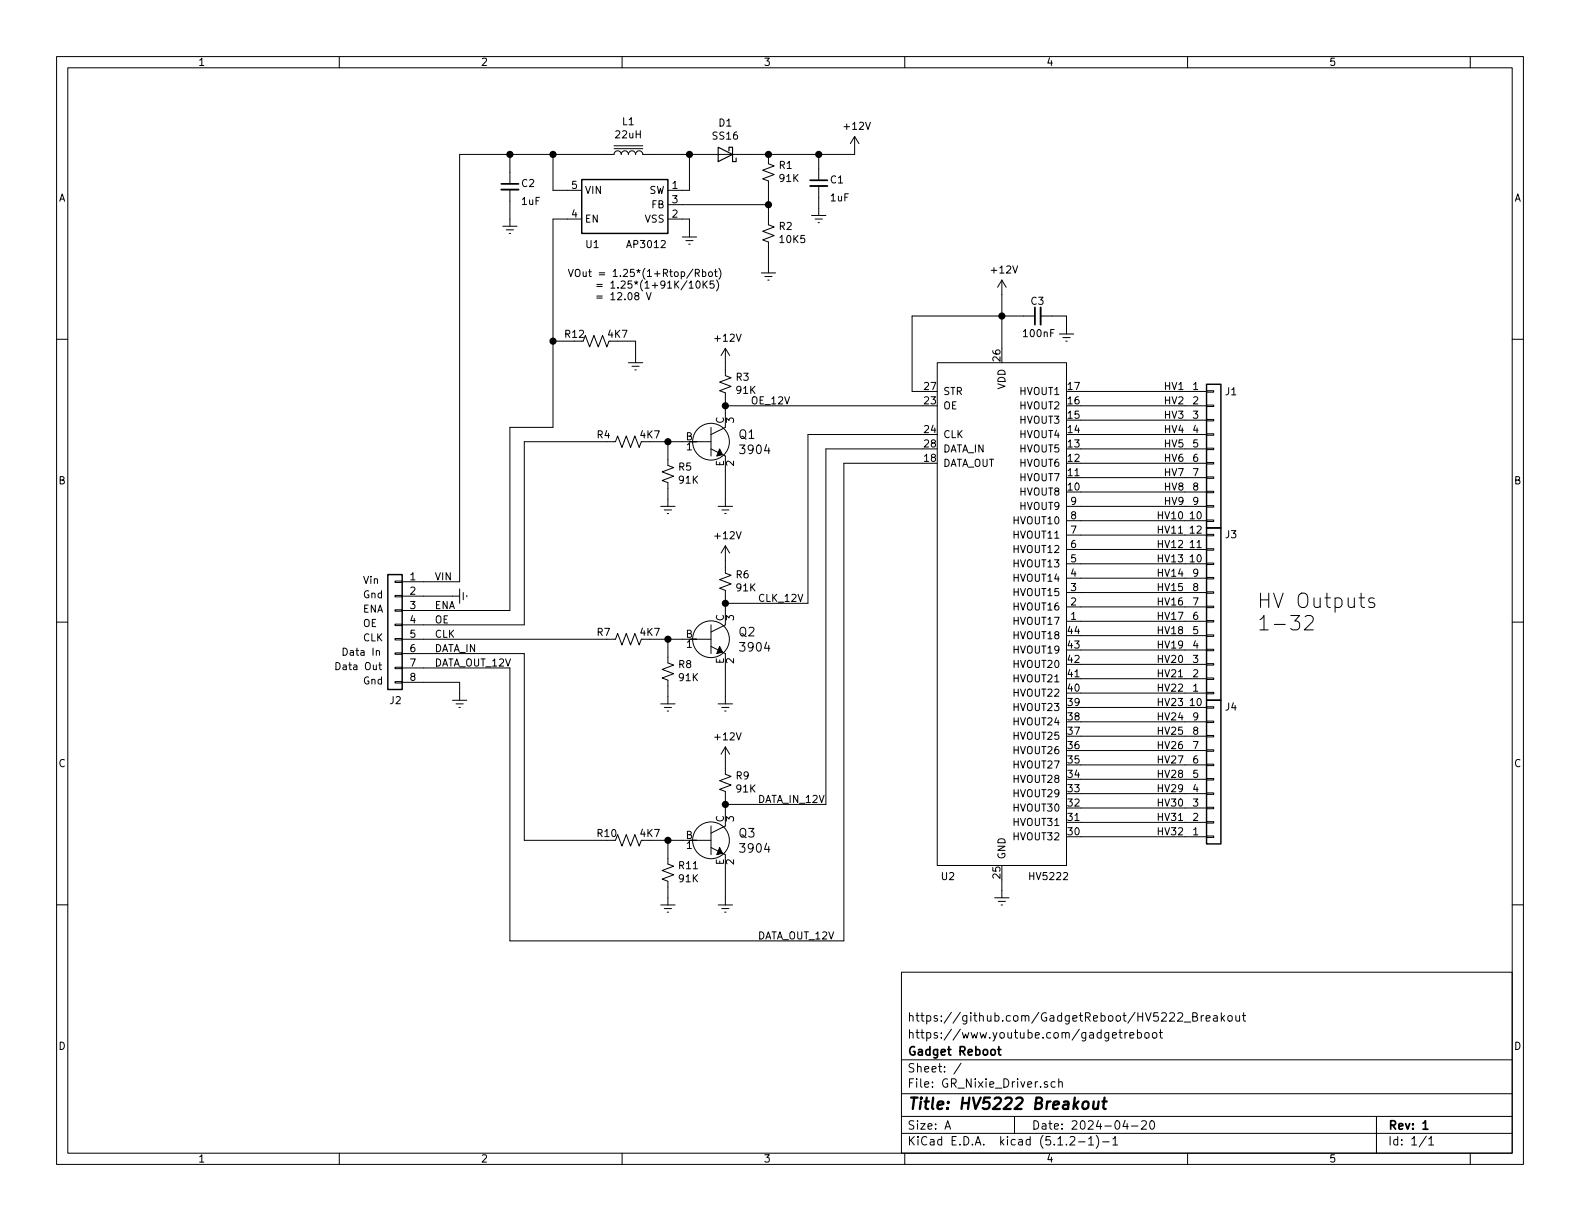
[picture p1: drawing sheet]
EESchema Schematic File Version 4
LIBS:GR_Nixie_Driver-cache
EELAYER 29 0
EELAYER END
$Descr A 11000 8500
encoding utf-8
Sheet 1 1
Title "HV5222 Breakout"
Date "2024-04-20"
Rev "1"
Comp "Gadget Reboot"
Comment1 "https://www.youtube.com/gadgetreboot"
Comment2 "https://github.com/GadgetReboot/HV5222_Breakout"
Comment3 ""
Comment4 ""
$EndDescr
$Comp
L GR_Nixie_Driver-rescue:AP3012-extlib-GR_ISO_Boost-rescue U1
U 1 1
P 4350 1425
F 0 "U1" H 4125 1150 50  0000 C CNN
F 1 "AP3012" H 4500 1150 50  0000 C CNN
F 2 "Package_TO_SOT_SMD:SOT-23-5_HandSoldering" H 4375 1175 50  0001 L CIN
F 3 "" H 4350 1425 50  0001 C CNN
	1    4350 1425
	1    0    0    -1  
$EndComp
$Comp
L Device:L_Core_Iron L1
U 1 1
P 4375 1075
F 0 "L1" V 4600 1075 50  0000 C CNN
F 1 "22uH" V 4509 1075 50  0000 C CNN
F 2 "Inductor_SMD:L_Taiyo-Yuden_NR-60xx_HandSoldering" H 4375 1075 50  0001 C CNN
F 3 "~" H 4375 1075 50  0001 C CNN
F 4 "FIXED IND 22UH 1.5A 149.5MOHM SMD" H 4375 1075 50  0001 C CNN "Desc"
F 5 "NR6045T220M" H 4375 1075 50  0001 C CNN "Part #"
	1    4375 1075
	0    -1   -1   0   
$EndComp
$Comp
L Diode:1N5822 D1
U 1 1
P 5050 1075
F 0 "D1" H 5050 859 50  0000 C CNN
F 1 "SS16" H 5050 950 50  0000 C CNN
F 2 "Diode_SMD:D_SMA_Handsoldering" H 5050 900 50  0001 C CNN
F 3 "http://www.vishay.com/docs/88526/1n5820.pdf" H 5050 1075 50  0001 C CNN
F 4 "DIODE SCHOTTKY 60V 1A DO214AC" H 5050 1075 50  0001 C CNN "Desc"
F 5 "SS16" H 5050 1075 50  0001 C CNN "Part #"
	1    5050 1075
	-1   0    0    1   
$EndComp
$Comp
L Device:R_Small_US R2
U 1 1
P 5350 1625
F 0 "R2" H 5282 1579 50  0000 R CNN
F 1 "10K5" H 5282 1670 50  0000 R CNN
F 2 "Resistor_SMD:R_0805_2012Metric_Pad1.15x1.40mm_HandSolder" H 5350 1625 50  0001 C CNN
F 3 "~" H 5350 1625 50  0001 C CNN
F 4 "RES 1.6K OHM 1% 1/10W 0805" H 5350 1625 50  0001 C CNN "Desc"
	1    5350 1625
	-1   0    0    1   
$EndComp
$Comp
L Device:C_Small C2
U 1 1
P 3550 1300
F 0 "C2" H 3625 1325 50  0000 L CNN
F 1 "1uF" H 3625 1200 50  0000 L CNN
F 2 "Capacitor_SMD:C_0805_2012Metric_Pad1.15x1.40mm_HandSolder" H 3550 1300 50  0001 C CNN
F 3 "~" H 3550 1300 50  0001 C CNN
F 4 "CAP CER 1uF 0805 X7R 50V" H 3550 1300 50  0001 C CNN "Desc"
F 5 "CL21B105KBFNNNF" H 3550 1300 50  0001 C CNN "Part #"
	1    3550 1300
	1    0    0    -1  
$EndComp
Wire Wire Line
	4225 1075 3850 1075
Wire Wire Line
	3850 1075 3850 1325
Wire Wire Line
	3850 1325 3950 1325
Wire Wire Line
	3550 1200 3550 1075
Connection ~ 3850 1075
$Comp
L power:GNDREF #PWR03
U 1 1
P 3550 1525
F 0 "#PWR03" H 3550 1275 50  0001 C CNN
F 1 "GNDREF" H 3800 1250 50  0001 C CNN
F 2 "" H 3550 1525 50  0001 C CNN
F 3 "" H 3550 1525 50  0001 C CNN
	1    3550 1525
	-1   0    0    -1  
$EndComp
Wire Wire Line
	3550 1525 3550 1400
Wire Wire Line
	4750 1325 4800 1325
Wire Wire Line
	4800 1325 4800 1075
Wire Wire Line
	4800 1075 4525 1075
Wire Wire Line
	4900 1075 4800 1075
Connection ~ 4800 1075
$Comp
L power:GNDREF #PWR04
U 1 1
P 4800 1600
F 0 "#PWR04" H 4800 1350 50  0001 C CNN
F 1 "GNDREF" H 5050 1325 50  0001 C CNN
F 2 "" H 4800 1600 50  0001 C CNN
F 3 "" H 4800 1600 50  0001 C CNN
	1    4800 1600
	-1   0    0    -1  
$EndComp
Wire Wire Line
	4800 1600 4800 1525
Wire Wire Line
	4800 1525 4750 1525
$Comp
L power:GNDREF #PWR05
U 1 1
P 5350 1850
F 0 "#PWR05" H 5350 1600 50  0001 C CNN
F 1 "GNDREF" H 5600 1575 50  0001 C CNN
F 2 "" H 5350 1850 50  0001 C CNN
F 3 "" H 5350 1850 50  0001 C CNN
	1    5350 1850
	-1   0    0    -1  
$EndComp
$Comp
L Device:R_Small_US R1
U 1 1
P 5350 1200
F 0 "R1" H 5282 1154 50  0000 R CNN
F 1 "91K" H 5282 1245 50  0000 R CNN
F 2 "Resistor_SMD:R_0805_2012Metric_Pad1.15x1.40mm_HandSolder" H 5350 1200 50  0001 C CNN
F 3 "~" H 5350 1200 50  0001 C CNN
F 4 "RES 33K OHM 1% 1/10W 0805" H 5350 1200 50  0001 C CNN "Desc"
	1    5350 1200
	-1   0    0    1   
$EndComp
Wire Wire Line
	5350 1100 5350 1075
Wire Wire Line
	5350 1075 5200 1075
Wire Wire Line
	5350 1525 5350 1425
Connection ~ 5350 1425
Wire Wire Line
	5350 1425 5350 1300
Text Notes 3950 2100 0    50   ~ 0
VOut = 1.25*(1+Rtop/Rbot)\n     = 1.25*(1+91K/10K5) \n     = 12.08 V 
$Comp
L Device:C_Small C1
U 1 1
P 5700 1275
F 0 "C1" H 5775 1300 50  0000 L CNN
F 1 "1uF" H 5775 1175 50  0000 L CNN
F 2 "Capacitor_SMD:C_0805_2012Metric_Pad1.15x1.40mm_HandSolder" H 5700 1275 50  0001 C CNN
F 3 "~" H 5700 1275 50  0001 C CNN
F 4 "CAP CER 1uF 0805 X7R 50V" H 5700 1275 50  0001 C CNN "Desc"
F 5 "CL21B105KBFNNNF" H 5700 1275 50  0001 C CNN "Part #"
	1    5700 1275
	1    0    0    -1  
$EndComp
Wire Wire Line
	5700 1175 5700 1075
$Comp
L power:GNDREF #PWR02
U 1 1
P 5700 1450
F 0 "#PWR02" H 5700 1200 50  0001 C CNN
F 1 "GNDREF" H 5950 1175 50  0001 C CNN
F 2 "" H 5700 1450 50  0001 C CNN
F 3 "" H 5700 1450 50  0001 C CNN
	1    5700 1450
	-1   0    0    -1  
$EndComp
Wire Wire Line
	5700 1450 5700 1375
Wire Wire Line
	5700 1075 5350 1075
Connection ~ 5350 1075
Connection ~ 5700 1075
Wire Wire Line
	4750 1425 5350 1425
Wire Wire Line
	5350 1725 5350 1850
$Comp
L HV5222:HV5222 U2
U 1 1
P 6925 4325
F 0 "U2" H 6600 2550 50  0000 C CNN
F 1 "HV5222" H 7300 2550 50  0000 C CNN
F 2 "Package_LCC:PLCC-44_16.6x16.6mm_P1.27mm" H 7200 6250 50  0001 C CNN
F 3 "https://www.microchip.com/wwwproducts/en/HV5222" H 7200 6250 50  0001 C CNN
	1    6925 4325
	1    0    0    -1  
$EndComp
$Comp
L power:GNDREF #PWR017
U 1 1
P 6975 6200
F 0 "#PWR017" H 6975 5950 50  0001 C CNN
F 1 "GNDREF" H 7225 5925 50  0001 C CNN
F 2 "" H 6975 6200 50  0001 C CNN
F 3 "" H 6975 6200 50  0001 C CNN
	1    6975 6200
	-1   0    0    -1  
$EndComp
Wire Wire Line
	6975 6200 6975 6125
$Comp
L power:+12V #PWR06
U 1 1
P 6975 2050
F 0 "#PWR06" H 6975 1900 50  0001 C CNN
F 1 "+12V" H 6990 2223 50  0000 C CNN
F 2 "" H 6975 2050 50  0001 C CNN
F 3 "" H 6975 2050 50  0001 C CNN
	1    6975 2050
	1    0    0    -1  
$EndComp
Wire Wire Line
	6975 2425 6975 2200
$Comp
L power:+12V #PWR01
U 1 1
P 5950 1050
F 0 "#PWR01" H 5950 900 50  0001 C CNN
F 1 "+12V" H 5965 1223 50  0000 C CNN
F 2 "" H 5950 1050 50  0001 C CNN
F 3 "" H 5950 1050 50  0001 C CNN
	1    5950 1050
	1    0    0    -1  
$EndComp
Wire Wire Line
	5950 1075 5950 1050
Wire Wire Line
	5700 1075 5950 1075
Wire Wire Line
	3850 1525 3950 1525
Wire Wire Line
	3550 1075 3850 1075
$Comp
L Device:C_Small C3
U 1 1
P 7225 2200
F 0 "C3" V 7325 2150 50  0000 L CNN
F 1 "100nF" V 7100 2075 50  0000 L CNN
F 2 "Capacitor_SMD:C_0805_2012Metric_Pad1.15x1.40mm_HandSolder" H 7225 2200 50  0001 C CNN
F 3 "~" H 7225 2200 50  0001 C CNN
F 4 "CAP CER 1uF 0805 X7R 50V" H 7225 2200 50  0001 C CNN "Desc"
F 5 "CL21B105KBFNNNF" H 7225 2200 50  0001 C CNN "Part #"
	1    7225 2200
	0    -1   -1   0   
$EndComp
$Comp
L power:GNDREF #PWR07
U 1 1
P 7425 2275
F 0 "#PWR07" H 7425 2025 50  0001 C CNN
F 1 "GNDREF" H 7675 2000 50  0001 C CNN
F 2 "" H 7425 2275 50  0001 C CNN
F 3 "" H 7425 2275 50  0001 C CNN
	1    7425 2275
	-1   0    0    -1  
$EndComp
Wire Wire Line
	7425 2275 7425 2200
Wire Wire Line
	7425 2200 7325 2200
Wire Wire Line
	7125 2200 6975 2200
Connection ~ 6975 2200
Wire Wire Line
	6975 2200 6975 2050
Wire Wire Line
	6975 2200 6350 2200
Wire Wire Line
	6350 2200 6350 2725
Wire Wire Line
	6350 2725 6425 2725
Wire Wire Line
	8250 2725 7525 2725
Wire Wire Line
	8250 2825 7525 2825
Wire Wire Line
	8250 2925 7525 2925
Wire Wire Line
	8250 3025 7525 3025
Wire Wire Line
	8250 3125 7525 3125
Wire Wire Line
	8250 3225 7525 3225
Wire Wire Line
	8250 3325 7525 3325
Wire Wire Line
	8250 3425 7525 3425
Wire Wire Line
	8250 3525 7525 3525
Wire Wire Line
	8250 3625 7525 3625
Wire Wire Line
	8250 3725 7525 3725
Wire Wire Line
	8250 3825 7525 3825
Wire Wire Line
	8250 3925 7525 3925
Wire Wire Line
	8250 4025 7525 4025
Wire Wire Line
	8250 4125 7525 4125
Wire Wire Line
	8250 4225 7525 4225
Text Label 8100 2725 0    50   ~ 0
HV1
Text Label 8100 2825 0    50   ~ 0
HV2
Text Label 8100 2925 0    50   ~ 0
HV3
Text Label 8100 3025 0    50   ~ 0
HV4
Text Label 8100 3125 0    50   ~ 0
HV5
Text Label 8100 3225 0    50   ~ 0
HV6
Text Label 8100 3325 0    50   ~ 0
HV7
Text Label 8100 3425 0    50   ~ 0
HV8
Text Label 8100 3525 0    50   ~ 0
HV9
Text Label 8050 3625 0    50   ~ 0
HV10
Text Label 8050 3725 0    50   ~ 0
HV11
Text Label 8050 3825 0    50   ~ 0
HV12
Text Label 8050 3925 0    50   ~ 0
HV13
Text Label 8050 4025 0    50   ~ 0
HV14
Text Label 8050 4125 0    50   ~ 0
HV15
Text Label 8050 4225 0    50   ~ 0
HV16
Text Label 8050 4325 0    50   ~ 0
HV17
Text Label 8050 4425 0    50   ~ 0
HV18
Text Label 8050 4525 0    50   ~ 0
HV19
Text Label 8050 4625 0    50   ~ 0
HV20
Text Label 8050 4725 0    50   ~ 0
HV21
Text Label 8050 4825 0    50   ~ 0
HV22
Text Label 8050 4925 0    50   ~ 0
HV23
Text Label 8050 5025 0    50   ~ 0
HV24
Text Label 8050 5125 0    50   ~ 0
HV25
Text Label 8050 5225 0    50   ~ 0
HV26
Text Label 8050 5325 0    50   ~ 0
HV27
Text Label 8050 5425 0    50   ~ 0
HV28
Text Label 8050 5525 0    50   ~ 0
HV29
Text Label 8050 5625 0    50   ~ 0
HV30
Text Label 8050 5725 0    50   ~ 0
HV31
Text Label 8050 5825 0    50   ~ 0
HV32
Connection ~ 3550 1075
$Comp
L dk_Transistors-Bipolar-BJT-Single:MMBT3904-TP Q1
U 1 1
P 4950 3075
F 0 "Q1" H 5138 3128 60  0000 L CNN
F 1 "3904" H 5138 3022 60  0000 L CNN
F 2 "digikey-footprints:SOT-23-3" H 5150 3275 60  0001 L CNN
F 3 "https://www.mccsemi.com/pdf/Products/MMBT3904(SOT-23).pdf" H 5150 3375 60  0001 L CNN
F 4 "MMBT3904TPMSCT-ND" H 5150 3475 60  0001 L CNN "Digi-Key_PN"
F 5 "MMBT3904-TP" H 5150 3575 60  0001 L CNN "MPN"
F 6 "Discrete Semiconductor Products" H 5150 3675 60  0001 L CNN "Category"
F 7 "Transistors - Bipolar (BJT) - Single" H 5150 3775 60  0001 L CNN "Family"
F 8 "https://www.mccsemi.com/pdf/Products/MMBT3904(SOT-23).pdf" H 5150 3875 60  0001 L CNN "DK_Datasheet_Link"
F 9 "/product-detail/en/micro-commercial-co/MMBT3904-TP/MMBT3904TPMSCT-ND/717395" H 5150 3975 60  0001 L CNN "DK_Detail_Page"
F 10 "TRANS NPN 40V 0.2A SOT23" H 5150 4075 60  0001 L CNN "Description"
F 11 "Micro Commercial Co" H 5150 4175 60  0001 L CNN "Manufacturer"
F 12 "Active" H 5150 4275 60  0001 L CNN "Status"
	1    4950 3075
	1    0    0    -1  
$EndComp
$Comp
L power:GNDREF #PWR010
U 1 1
P 5050 3475
F 0 "#PWR010" H 5050 3225 50  0001 C CNN
F 1 "GNDREF" H 5300 3200 50  0001 C CNN
F 2 "" H 5050 3475 50  0001 C CNN
F 3 "" H 5050 3475 50  0001 C CNN
	1    5050 3475
	-1   0    0    -1  
$EndComp
$Comp
L Device:R_US R4
U 1 1
P 4375 3075
F 0 "R4" V 4325 2850 50  0000 L CNN
F 1 "4K7" V 4325 3150 50  0000 L CNN
F 2 "Resistor_SMD:R_0805_2012Metric_Pad1.15x1.40mm_HandSolder" V 4305 3075 50  0001 C CNN
F 3 "~" H 4375 3075 50  0001 C CNN
	1    4375 3075
	0    1    1    0   
$EndComp
$Comp
L Device:R_Small_US R5
U 1 1
P 4650 3300
F 0 "R5" H 4582 3254 50  0000 R CNN
F 1 "91K" H 4582 3345 50  0000 R CNN
F 2 "Resistor_SMD:R_0805_2012Metric_Pad1.15x1.40mm_HandSolder" H 4650 3300 50  0001 C CNN
F 3 "~" H 4650 3300 50  0001 C CNN
F 4 "RES 33K OHM 1% 1/10W 0805" H 4650 3300 50  0001 C CNN "Desc"
	1    4650 3300
	-1   0    0    1   
$EndComp
$Comp
L power:GNDREF #PWR09
U 1 1
P 4650 3475
F 0 "#PWR09" H 4650 3225 50  0001 C CNN
F 1 "GNDREF" H 4900 3200 50  0001 C CNN
F 2 "" H 4650 3475 50  0001 C CNN
F 3 "" H 4650 3475 50  0001 C CNN
	1    4650 3475
	-1   0    0    -1  
$EndComp
Wire Wire Line
	5050 3275 5050 3475
Wire Wire Line
	4650 3400 4650 3475
Wire Wire Line
	4525 3075 4650 3075
Connection ~ 4650 3075
Wire Wire Line
	4650 3075 4750 3075
Wire Wire Line
	4650 3075 4650 3200
$Comp
L Device:R_Small_US R3
U 1 1
P 5050 2675
F 0 "R3" H 4982 2629 50  0000 R CNN
F 1 "91K" H 4982 2720 50  0000 R CNN
F 2 "Resistor_SMD:R_0805_2012Metric_Pad1.15x1.40mm_HandSolder" H 5050 2675 50  0001 C CNN
F 3 "~" H 5050 2675 50  0001 C CNN
F 4 "RES 33K OHM 1% 1/10W 0805" H 5050 2675 50  0001 C CNN "Desc"
	1    5050 2675
	-1   0    0    1   
$EndComp
$Comp
L power:+12V #PWR08
U 1 1
P 5050 2525
F 0 "#PWR08" H 5050 2375 50  0001 C CNN
F 1 "+12V" H 5065 2698 50  0000 C CNN
F 2 "" H 5050 2525 50  0001 C CNN
F 3 "" H 5050 2525 50  0001 C CNN
	1    5050 2525
	1    0    0    -1  
$EndComp
Wire Wire Line
	5050 2575 5050 2525
Wire Wire Line
	5050 2775 5050 2825
$Comp
L dk_Transistors-Bipolar-BJT-Single:MMBT3904-TP Q2
U 1 1
P 4950 4450
F 0 "Q2" H 5138 4503 60  0000 L CNN
F 1 "3904" H 5138 4397 60  0000 L CNN
F 2 "digikey-footprints:SOT-23-3" H 5150 4650 60  0001 L CNN
F 3 "https://www.mccsemi.com/pdf/Products/MMBT3904(SOT-23).pdf" H 5150 4750 60  0001 L CNN
F 4 "MMBT3904TPMSCT-ND" H 5150 4850 60  0001 L CNN "Digi-Key_PN"
F 5 "MMBT3904-TP" H 5150 4950 60  0001 L CNN "MPN"
F 6 "Discrete Semiconductor Products" H 5150 5050 60  0001 L CNN "Category"
F 7 "Transistors - Bipolar (BJT) - Single" H 5150 5150 60  0001 L CNN "Family"
F 8 "https://www.mccsemi.com/pdf/Products/MMBT3904(SOT-23).pdf" H 5150 5250 60  0001 L CNN "DK_Datasheet_Link"
F 9 "/product-detail/en/micro-commercial-co/MMBT3904-TP/MMBT3904TPMSCT-ND/717395" H 5150 5350 60  0001 L CNN "DK_Detail_Page"
F 10 "TRANS NPN 40V 0.2A SOT23" H 5150 5450 60  0001 L CNN "Description"
F 11 "Micro Commercial Co" H 5150 5550 60  0001 L CNN "Manufacturer"
F 12 "Active" H 5150 5650 60  0001 L CNN "Status"
	1    4950 4450
	1    0    0    -1  
$EndComp
$Comp
L power:GNDREF #PWR015
U 1 1
P 5050 4850
F 0 "#PWR015" H 5050 4600 50  0001 C CNN
F 1 "GNDREF" H 5300 4575 50  0001 C CNN
F 2 "" H 5050 4850 50  0001 C CNN
F 3 "" H 5050 4850 50  0001 C CNN
	1    5050 4850
	-1   0    0    -1  
$EndComp
$Comp
L Device:R_US R7
U 1 1
P 4375 4450
F 0 "R7" V 4325 4225 50  0000 L CNN
F 1 "4K7" V 4325 4525 50  0000 L CNN
F 2 "Resistor_SMD:R_0805_2012Metric_Pad1.15x1.40mm_HandSolder" V 4305 4450 50  0001 C CNN
F 3 "~" H 4375 4450 50  0001 C CNN
	1    4375 4450
	0    1    1    0   
$EndComp
$Comp
L Device:R_Small_US R8
U 1 1
P 4650 4675
F 0 "R8" H 4582 4629 50  0000 R CNN
F 1 "91K" H 4582 4720 50  0000 R CNN
F 2 "Resistor_SMD:R_0805_2012Metric_Pad1.15x1.40mm_HandSolder" H 4650 4675 50  0001 C CNN
F 3 "~" H 4650 4675 50  0001 C CNN
F 4 "RES 33K OHM 1% 1/10W 0805" H 4650 4675 50  0001 C CNN "Desc"
	1    4650 4675
	-1   0    0    1   
$EndComp
$Comp
L power:GNDREF #PWR014
U 1 1
P 4650 4850
F 0 "#PWR014" H 4650 4600 50  0001 C CNN
F 1 "GNDREF" H 4900 4575 50  0001 C CNN
F 2 "" H 4650 4850 50  0001 C CNN
F 3 "" H 4650 4850 50  0001 C CNN
	1    4650 4850
	-1   0    0    -1  
$EndComp
Wire Wire Line
	5050 4650 5050 4850
Wire Wire Line
	4650 4775 4650 4850
Wire Wire Line
	4525 4450 4650 4450
Connection ~ 4650 4450
Wire Wire Line
	4650 4450 4750 4450
Wire Wire Line
	4650 4450 4650 4575
$Comp
L Device:R_Small_US R6
U 1 1
P 5050 4050
F 0 "R6" H 4982 4004 50  0000 R CNN
F 1 "91K" H 4982 4095 50  0000 R CNN
F 2 "Resistor_SMD:R_0805_2012Metric_Pad1.15x1.40mm_HandSolder" H 5050 4050 50  0001 C CNN
F 3 "~" H 5050 4050 50  0001 C CNN
F 4 "RES 33K OHM 1% 1/10W 0805" H 5050 4050 50  0001 C CNN "Desc"
	1    5050 4050
	-1   0    0    1   
$EndComp
$Comp
L power:+12V #PWR011
U 1 1
P 5050 3900
F 0 "#PWR011" H 5050 3750 50  0001 C CNN
F 1 "+12V" H 5065 4073 50  0000 C CNN
F 2 "" H 5050 3900 50  0001 C CNN
F 3 "" H 5050 3900 50  0001 C CNN
	1    5050 3900
	1    0    0    -1  
$EndComp
Wire Wire Line
	5050 3950 5050 3900
Wire Wire Line
	5050 4150 5050 4200
$Comp
L dk_Transistors-Bipolar-BJT-Single:MMBT3904-TP Q3
U 1 1
P 4950 5850
F 0 "Q3" H 5138 5903 60  0000 L CNN
F 1 "3904" H 5138 5797 60  0000 L CNN
F 2 "digikey-footprints:SOT-23-3" H 5150 6050 60  0001 L CNN
F 3 "https://www.mccsemi.com/pdf/Products/MMBT3904(SOT-23).pdf" H 5150 6150 60  0001 L CNN
F 4 "MMBT3904TPMSCT-ND" H 5150 6250 60  0001 L CNN "Digi-Key_PN"
F 5 "MMBT3904-TP" H 5150 6350 60  0001 L CNN "MPN"
F 6 "Discrete Semiconductor Products" H 5150 6450 60  0001 L CNN "Category"
F 7 "Transistors - Bipolar (BJT) - Single" H 5150 6550 60  0001 L CNN "Family"
F 8 "https://www.mccsemi.com/pdf/Products/MMBT3904(SOT-23).pdf" H 5150 6650 60  0001 L CNN "DK_Datasheet_Link"
F 9 "/product-detail/en/micro-commercial-co/MMBT3904-TP/MMBT3904TPMSCT-ND/717395" H 5150 6750 60  0001 L CNN "DK_Detail_Page"
F 10 "TRANS NPN 40V 0.2A SOT23" H 5150 6850 60  0001 L CNN "Description"
F 11 "Micro Commercial Co" H 5150 6950 60  0001 L CNN "Manufacturer"
F 12 "Active" H 5150 7050 60  0001 L CNN "Status"
	1    4950 5850
	1    0    0    -1  
$EndComp
$Comp
L power:GNDREF #PWR019
U 1 1
P 5050 6250
F 0 "#PWR019" H 5050 6000 50  0001 C CNN
F 1 "GNDREF" H 5300 5975 50  0001 C CNN
F 2 "" H 5050 6250 50  0001 C CNN
F 3 "" H 5050 6250 50  0001 C CNN
	1    5050 6250
	-1   0    0    -1  
$EndComp
$Comp
L Device:R_US R10
U 1 1
P 4375 5850
F 0 "R10" V 4325 5625 50  0000 L CNN
F 1 "4K7" V 4325 5925 50  0000 L CNN
F 2 "Resistor_SMD:R_0805_2012Metric_Pad1.15x1.40mm_HandSolder" V 4305 5850 50  0001 C CNN
F 3 "~" H 4375 5850 50  0001 C CNN
	1    4375 5850
	0    1    1    0   
$EndComp
$Comp
L Device:R_Small_US R11
U 1 1
P 4650 6075
F 0 "R11" H 4582 6029 50  0000 R CNN
F 1 "91K" H 4582 6120 50  0000 R CNN
F 2 "Resistor_SMD:R_0805_2012Metric_Pad1.15x1.40mm_HandSolder" H 4650 6075 50  0001 C CNN
F 3 "~" H 4650 6075 50  0001 C CNN
F 4 "RES 33K OHM 1% 1/10W 0805" H 4650 6075 50  0001 C CNN "Desc"
	1    4650 6075
	-1   0    0    1   
$EndComp
$Comp
L power:GNDREF #PWR018
U 1 1
P 4650 6250
F 0 "#PWR018" H 4650 6000 50  0001 C CNN
F 1 "GNDREF" H 4900 5975 50  0001 C CNN
F 2 "" H 4650 6250 50  0001 C CNN
F 3 "" H 4650 6250 50  0001 C CNN
	1    4650 6250
	-1   0    0    -1  
$EndComp
Wire Wire Line
	5050 6050 5050 6250
Wire Wire Line
	4650 6175 4650 6250
Wire Wire Line
	4525 5850 4650 5850
Connection ~ 4650 5850
Wire Wire Line
	4650 5850 4750 5850
Wire Wire Line
	4650 5850 4650 5975
$Comp
L Device:R_Small_US R9
U 1 1
P 5050 5450
F 0 "R9" H 4982 5404 50  0000 R CNN
F 1 "91K" H 4982 5495 50  0000 R CNN
F 2 "Resistor_SMD:R_0805_2012Metric_Pad1.15x1.40mm_HandSolder" H 5050 5450 50  0001 C CNN
F 3 "~" H 5050 5450 50  0001 C CNN
F 4 "RES 33K OHM 1% 1/10W 0805" H 5050 5450 50  0001 C CNN "Desc"
	1    5050 5450
	-1   0    0    1   
$EndComp
$Comp
L power:+12V #PWR016
U 1 1
P 5050 5300
F 0 "#PWR016" H 5050 5150 50  0001 C CNN
F 1 "+12V" H 5065 5473 50  0000 C CNN
F 2 "" H 5050 5300 50  0001 C CNN
F 3 "" H 5050 5300 50  0001 C CNN
	1    5050 5300
	1    0    0    -1  
$EndComp
Wire Wire Line
	5050 5350 5050 5300
Wire Wire Line
	5050 5550 5050 5600
Connection ~ 5050 2825
Wire Wire Line
	5050 2825 5050 2875
Wire Wire Line
	5050 4200 5625 4200
Connection ~ 5050 4200
Wire Wire Line
	5050 4200 5050 4250
Text Label 5225 2825 0    50   ~ 0
OE_12V
Text Label 5275 4200 0    50   ~ 0
CLK_12V
Connection ~ 5050 5600
Wire Wire Line
	5050 5600 5050 5650
Text Label 5275 5600 0    50   ~ 0
DATA_IN_12V
Text Label 5275 6550 0    50   ~ 0
DATA_OUT_12V
Text Label 3025 4550 0    50   ~ 0
DATA_IN
Wire Wire Line
	5050 2825 6425 2825
Wire Wire Line
	5625 3025 5625 4200
Wire Wire Line
	5625 3025 6425 3025
Wire Wire Line
	6425 3125 5750 3125
Wire Wire Line
	5750 3125 5750 5600
Wire Wire Line
	5050 5600 5750 5600
Wire Wire Line
	5875 3225 6425 3225
Wire Wire Line
	2950 4450 4225 4450
Wire Wire Line
	2950 4350 3650 4350
Wire Wire Line
	3650 4350 3650 3075
Wire Wire Line
	3650 3075 4225 3075
Wire Wire Line
	2950 4550 3650 4550
Wire Wire Line
	3650 4550 3650 5850
Wire Wire Line
	3650 5850 4225 5850
Wire Wire Line
	2950 4650 3550 4650
Wire Wire Line
	3550 4650 3550 6550
Wire Wire Line
	3550 6550 5875 6550
Wire Wire Line
	5875 3225 5875 6550
Text Label 3025 4650 0    50   ~ 0
DATA_OUT_12V
Text Label 3025 4350 0    50   ~ 0
OE
Text Label 3025 4450 0    50   ~ 0
CLK
$Comp
L power:GNDREF #PWR013
U 1 1
P 3200 4825
F 0 "#PWR013" H 3200 4575 50  0001 C CNN
F 1 "GNDREF" H 3450 4550 50  0001 C CNN
F 2 "" H 3200 4825 50  0001 C CNN
F 3 "" H 3200 4825 50  0001 C CNN
	1    3200 4825
	-1   0    0    -1  
$EndComp
$Comp
L power:GNDREF #PWR012
U 1 1
P 3150 4150
F 0 "#PWR012" H 3150 3900 50  0001 C CNN
F 1 "GNDREF" H 3400 3875 50  0001 C CNN
F 2 "" H 3150 4150 50  0001 C CNN
F 3 "" H 3150 4150 50  0001 C CNN
	1    3150 4150
	0    -1   1    0   
$EndComp
Wire Wire Line
	2950 4750 3200 4750
Wire Wire Line
	3200 4750 3200 4825
Wire Wire Line
	2950 4150 3150 4150
Wire Wire Line
	2950 4050 3200 4050
Wire Wire Line
	3200 1075 3550 1075
Wire Wire Line
	3200 1075 3200 4050
Text Label 3025 4050 0    50   ~ 0
VIN
Text Notes 2525 4075 0    50   ~ 0
Vin 
Text Notes 2525 4175 0    50   ~ 0
Gnd
Text Notes 2525 4375 0    50   ~ 0
OE
Text Notes 2525 4475 0    50   ~ 0
CLK
Text Notes 2375 4575 0    50   ~ 0
Data In
Text Notes 2325 4675 0    50   ~ 0
Data Out
Text Notes 2525 4775 0    50   ~ 0
Gnd
Wire Wire Line
	8250 4325 7525 4325
Wire Wire Line
	8250 4425 7525 4425
Wire Wire Line
	8250 4525 7525 4525
Wire Wire Line
	8250 4625 7525 4625
Wire Wire Line
	8250 4725 7525 4725
Wire Wire Line
	8250 4825 7525 4825
Wire Wire Line
	8250 4925 7525 4925
Wire Wire Line
	8250 5025 7525 5025
Wire Wire Line
	8250 5125 7525 5125
Wire Wire Line
	8250 5225 7525 5225
Wire Wire Line
	8250 5325 7525 5325
Wire Wire Line
	8250 5425 7525 5425
Wire Wire Line
	8250 5525 7525 5525
Wire Wire Line
	8250 5625 7525 5625
Wire Wire Line
	8250 5725 7525 5725
Wire Wire Line
	8250 5825 7525 5825
Text Notes 8750 4400 0    100  ~ 0
HV Outputs\n1-32
$Comp
L Connector_Generic:Conn_01x10 J1
U 1 1
P 8450 3125
F 0 "J1" H 8525 3525 50  0000 L CNN
F 1 "Conn_01x10" H 8530 3026 50  0001 L CNN
F 2 "Connector_PinHeader_2.54mm:PinHeader_1x10_P2.54mm_Vertical" H 8450 3125 50  0001 C CNN
F 3 "~" H 8450 3125 50  0001 C CNN
	1    8450 3125
	1    0    0    -1  
$EndComp
$Comp
L Connector_Generic:Conn_01x10 J4
U 1 1
P 8450 5425
F 0 "J4" H 8525 4925 50  0000 L CNN
F 1 "Conn_01x10" H 8530 5326 50  0001 L CNN
F 2 "Connector_PinHeader_2.54mm:PinHeader_1x10_P2.54mm_Vertical" H 8450 5425 50  0001 C CNN
F 3 "~" H 8450 5425 50  0001 C CNN
	1    8450 5425
	1    0    0    1   
$EndComp
$Comp
L Connector_Generic:Conn_01x12 J3
U 1 1
P 8450 4325
F 0 "J3" H 8525 3725 50  0000 L CNN
F 1 "Conn_01x12" H 8530 4226 50  0001 L CNN
F 2 "Connector_PinHeader_2.54mm:PinHeader_1x12_P2.54mm_Vertical" H 8450 4325 50  0001 C CNN
F 3 "~" H 8450 4325 50  0001 C CNN
	1    8450 4325
	1    0    0    1   
$EndComp
$Comp
L Connector_Generic:Conn_01x08 J2
U 1 1
P 2750 4350
F 0 "J2" H 2700 3825 50  0000 L CNN
F 1 "Conn_01x08" H 2830 4251 50  0001 L CNN
F 2 "Connector_PinHeader_2.54mm:PinHeader_1x08_P2.54mm_Vertical" H 2750 4350 50  0001 C CNN
F 3 "~" H 2750 4350 50  0001 C CNN
	1    2750 4350
	-1   0    0    -1  
$EndComp
Text Notes 2525 4275 0    50   ~ 0
ENA
Wire Wire Line
	2950 4250 3550 4250
Wire Wire Line
	3550 4250 3550 2975
Wire Wire Line
	3550 2975 3850 2975
Wire Wire Line
	3850 2975 3850 2375
Text Label 3025 4250 0    50   ~ 0
ENA
$Comp
L Device:R_US R12
U 1 1
P 4150 2375
F 0 "R12" V 4100 2150 50  0000 L CNN
F 1 "4K7" V 4100 2450 50  0000 L CNN
F 2 "Resistor_SMD:R_0805_2012Metric_Pad1.15x1.40mm_HandSolder" V 4080 2375 50  0001 C CNN
F 3 "~" H 4150 2375 50  0001 C CNN
	1    4150 2375
	0    1    1    0   
$EndComp
$Comp
L power:GNDREF #PWR020
U 1 1
P 4425 2475
F 0 "#PWR020" H 4425 2225 50  0001 C CNN
F 1 "GNDREF" H 4675 2200 50  0001 C CNN
F 2 "" H 4425 2475 50  0001 C CNN
F 3 "" H 4425 2475 50  0001 C CNN
	1    4425 2475
	-1   0    0    -1  
$EndComp
Wire Wire Line
	4300 2375 4425 2375
Wire Wire Line
	4425 2375 4425 2475
Wire Wire Line
	4000 2375 3850 2375
Connection ~ 3850 2375
Wire Wire Line
	3850 2375 3850 1525
$EndSCHEMATC
